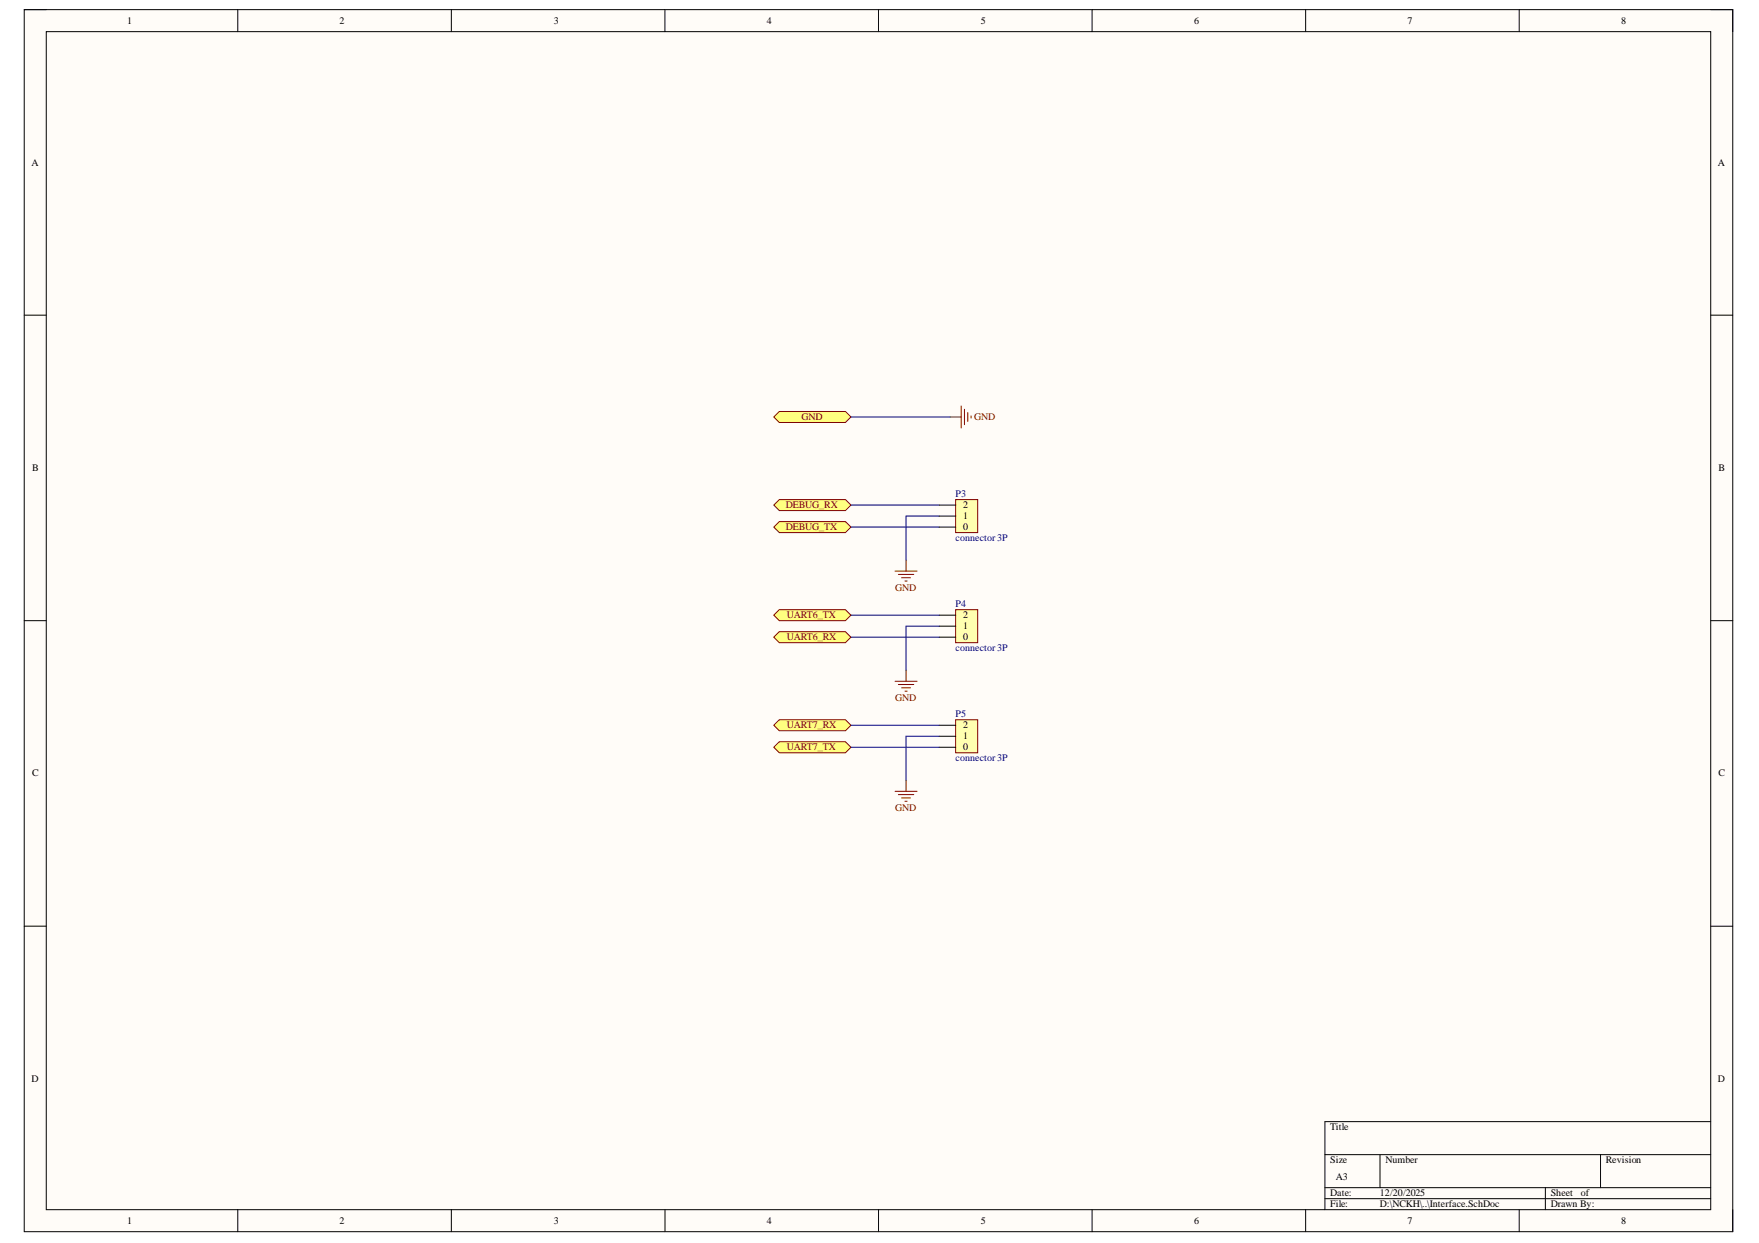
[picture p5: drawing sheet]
<svg xmlns="http://www.w3.org/2000/svg" width="297mm" height="210mm" viewBox="0 0 297 210" stroke-linecap="round" stroke-linejoin="round" font-family="sans-serif">
<path d="M4.1 1.6h288.5v206.4h-288.5z" fill-rule="evenodd" fill="#fffcf8"/>
<path d="M4.1 1.6h288.5v206.4h-288.5z" fill="none" stroke="#000" stroke-width=".17"/>
<path d="M7.8 5.3h281.1v199h-281.1z" fill-rule="evenodd" fill="#fffcf8"/>
<g fill="none" stroke="#000" stroke-width=".17">
<path d="M4.1 1.6h3.7M7.8 5.3h281.1v199h-281.1zM40.2 1.6v3.7M76.2 1.6v3.7M112.3 1.6v3.7M148.3 1.6v3.7M184.4 1.6v3.7M220.5 1.6v3.7M256.5 1.6v3.7M288.9 1.6h3.7v3.7M4.1 53.2h3.7M288.9 53.2h3.7"/>
<path d="M4.1 104.8h3.7M288.9 104.8h3.7M4.1 156.4h3.7M288.9 156.4h3.7M223.7 195h65.2M233 195v5.6M270.3 195v5.6M288.9 189.4h-65.2v14.9M40.2 204.3v3.7M76.2 204.3v3.7M112.3 204.3v3.7M148.4 204.3v3.7"/>
<path d="M184.4 204.3v3.7M220.5 204.3v3.7M223.7 200.6h65.2M223.7 202.4h65.2M256.5 204.3v3.7M261 200.6v3.7M292.6 204.3v3.7"/>
</g>
<path d="M161.4 84.4h3.7v5.5h-3.7z" fill-rule="evenodd" fill="#ffffb0"/>
<path d="M151.1 96.4h3.8M151.7 97h2.6M152.3 97.6h1.4M152.8 98.1h.4M153 94.6v1.8M161.4 84.4h3.7v5.5h-3.7z" fill="none" stroke="#800000" stroke-width=".17"/>
<path d="M158.6 87.1h2.8M158.6 85.3h2.8M158.6 89h2.8" fill="none" stroke="#000" stroke-width=".17"/>
<path d="M130.7 89l.9-.9h11.2l.9 .9-.9 .9h-11.2z" fill-rule="evenodd" fill="#ffff80"/>
<path d="M130.7 89l.9-.9h11.2l.9 .9-.9 .9h-11.2z" fill="none" stroke="#800000" stroke-width=".17"/>
<path d="M130.7 85.3l.9-.9h11.2l.9 .9-.9 .9h-11.2z" fill-rule="evenodd" fill="#ffff80"/>
<path d="M130.7 85.3l.9-.9h11.2l.9 .9-.9 .9h-11.2z" fill="none" stroke="#800000" stroke-width=".17"/>
<path d="M130.7 70.4l.9-.9h11.2l.9 .9-.9 .9h-11.2z" fill-rule="evenodd" fill="#ffff80"/>
<path d="M130.7 70.4l.9-.9h11.2l.9 .9-.9 .9h-11.2zM160.4 70.4h1.9M162.3 68.6v3.7M162.9 69.1v2.6M163.4 69.7v1.5M164 70.2v.4" fill="none" stroke="#800000" stroke-width=".17"/>
<path d="M161.4 103h3.7v5.5h-3.7z" fill-rule="evenodd" fill="#ffffb0"/>
<path d="M151.1 115h3.8M151.7 115.6h2.6M152.3 116.2h1.4M152.8 116.7h.4M153 113.2v1.8M161.4 103h3.7v5.5h-3.7z" fill="none" stroke="#800000" stroke-width=".17"/>
<path d="M158.6 105.7h2.8M158.6 103.9h2.8M158.6 107.6h2.8" fill="none" stroke="#000" stroke-width=".17"/>
<path d="M130.7 103.9l.9-.9h11.2l.9 .9-.9 .9h-11.2z" fill-rule="evenodd" fill="#ffff80"/>
<path d="M130.7 103.9l.9-.9h11.2l.9 .9-.9 .9h-11.2z" fill="none" stroke="#800000" stroke-width=".17"/>
<path d="M130.7 107.6l.9-.9h11.2l.9 .9-.9 .9h-11.2z" fill-rule="evenodd" fill="#ffff80"/>
<path d="M130.7 107.6l.9-.9h11.2l.9 .9-.9 .9h-11.2z" fill="none" stroke="#800000" stroke-width=".17"/>
<path d="M161.4 121.5h3.7v5.6h-3.7z" fill-rule="evenodd" fill="#ffffb0"/>
<path d="M151.1 133.6h3.8M151.7 134.2h2.6M152.3 134.7h1.4M152.8 135.3h.4M153 131.8v1.8M161.4 121.5h3.7v5.6h-3.7z" fill="none" stroke="#800000" stroke-width=".17"/>
<path d="M158.6 124.3h2.8M158.6 122.5h2.8M158.6 126.2h2.8" fill="none" stroke="#000" stroke-width=".17"/>
<path d="M130.7 126.2l.9-.9h11.2l.9 .9-.9 .9h-11.2z" fill-rule="evenodd" fill="#ffff80"/>
<path d="M130.7 126.2l.9-.9h11.2l.9 .9-.9 .9h-11.2z" fill="none" stroke="#800000" stroke-width=".17"/>
<path d="M130.7 122.5l.9-1h11.2l.9 1-.9 .9h-11.2z" fill-rule="evenodd" fill="#ffff80"/>
<path d="M130.7 122.5l.9-1h11.2l.9 1-.9 .9h-11.2z" fill="none" stroke="#800000" stroke-width=".17"/>
<path d="M143.7 70.4h16.7M143.7 85.3h14.9M143.7 89h14.9M158.6 87.1h-5.6v7.5M143.7 103.9h14.9M143.7 107.6h14.9M158.6 105.7h-5.6v7.5M143.7 126.2h14.9M143.7 122.5h14.9M158.6 124.3h-5.6v7.5" fill="none" stroke="#000080" stroke-width=".17"/>
<g font-size="1.7">
<text x="21.5" y="4.1">1</text>
<text x="57.3" y="4.1">2</text>
<text x="93.5" y="4.1">3</text>
<text x="129.5" y="4.1">4</text>
<text x="165.6" y="4.1">5</text>
<text x="201.6" y="4.1">6</text>
<text x="237.7" y="4.1">7</text>
<text x="273.8" y="4.1">8</text>
<text x="5.3" y="28">A</text>
<text x="290.1" y="28">A</text>
<text x="5.4" y="79.6">B</text>
<text x="290.2" y="79.6">B</text>
<text x="162.6" y="87.7">1</text>
<text x="162.6" y="85.8">2</text>
<text x="162.6" y="89.6">0</text>
<text x="162.6" y="106.3">1</text>
<text x="162.6" y="104.4">2</text>
<text x="162.6" y="108.1">0</text>
<text x="162.6" y="124.9">1</text>
<text x="162.6" y="123">2</text>
<text x="5.4" y="131.1">C</text>
<text x="162.6" y="126.7">0</text>
<text x="290.2" y="131.1">C</text>
<text x="5.3" y="182.7">D</text>
<text x="290.1" y="182.7">D</text>
<text x="224.6" y="190.8">Title</text>
<text x="224.6" y="196.4">Size</text>
<text x="234" y="196.4">Number</text>
<text x="271.2" y="196.4">Revision</text>
<text x="224.6" y="202">Date:</text>
<text x="224.6" y="203.9">File:</text>
<text x="225.6" y="199.2">A3</text>
<text x="233" y="202">12/20/2025</text>
<text x="233" y="203.9">D:\NCKH\..\Interface.SchDoc</text>
<text x="261.9" y="202">Sheet</text>
<text x="261.9" y="203.9">Drawn By:</text>
<text x="266.9" y="202">of</text>
<text x="21.5" y="206.6">1</text>
<text x="57.3" y="206.6">2</text>
<text x="93.5" y="206.6">3</text>
<text x="129.5" y="206.6">4</text>
<text x="165.6" y="206.6">5</text>
<text x="201.6" y="206.6">6</text>
<text x="237.7" y="206.6">7</text>
<text x="273.8" y="206.6">8</text>
</g>
<g font-size="1.7" fill="#800000">
<text x="135.3" y="71">GND</text>
<text x="164.5" y="71">GND</text>
<text x="132.7" y="89.6">DEBUG_TX</text>
<text x="132.7" y="85.8">DEBUG_RX</text>
<text x="151.1" y="99.8">GND</text>
<text x="132.9" y="104.4">UART6_TX</text>
<text x="132.9" y="108.1">UART6_RX</text>
<text x="151.1" y="118.4">GND</text>
<text x="132.9" y="123">UART7_RX</text>
<text x="132.9" y="126.7">UART7_TX</text>
<text x="151.1" y="136.9">GND</text>
</g>
<g font-size="1.7" fill="#000080">
<text x="161.4" y="84">P3</text>
<text x="161.4" y="91.4">connector3P</text>
<text x="161.4" y="102.6">P4</text>
<text x="161.4" y="110">connector3P</text>
<text x="161.4" y="121.1">P5</text>
<text x="161.4" y="128.6">connector3P</text>
</g>
</svg>
